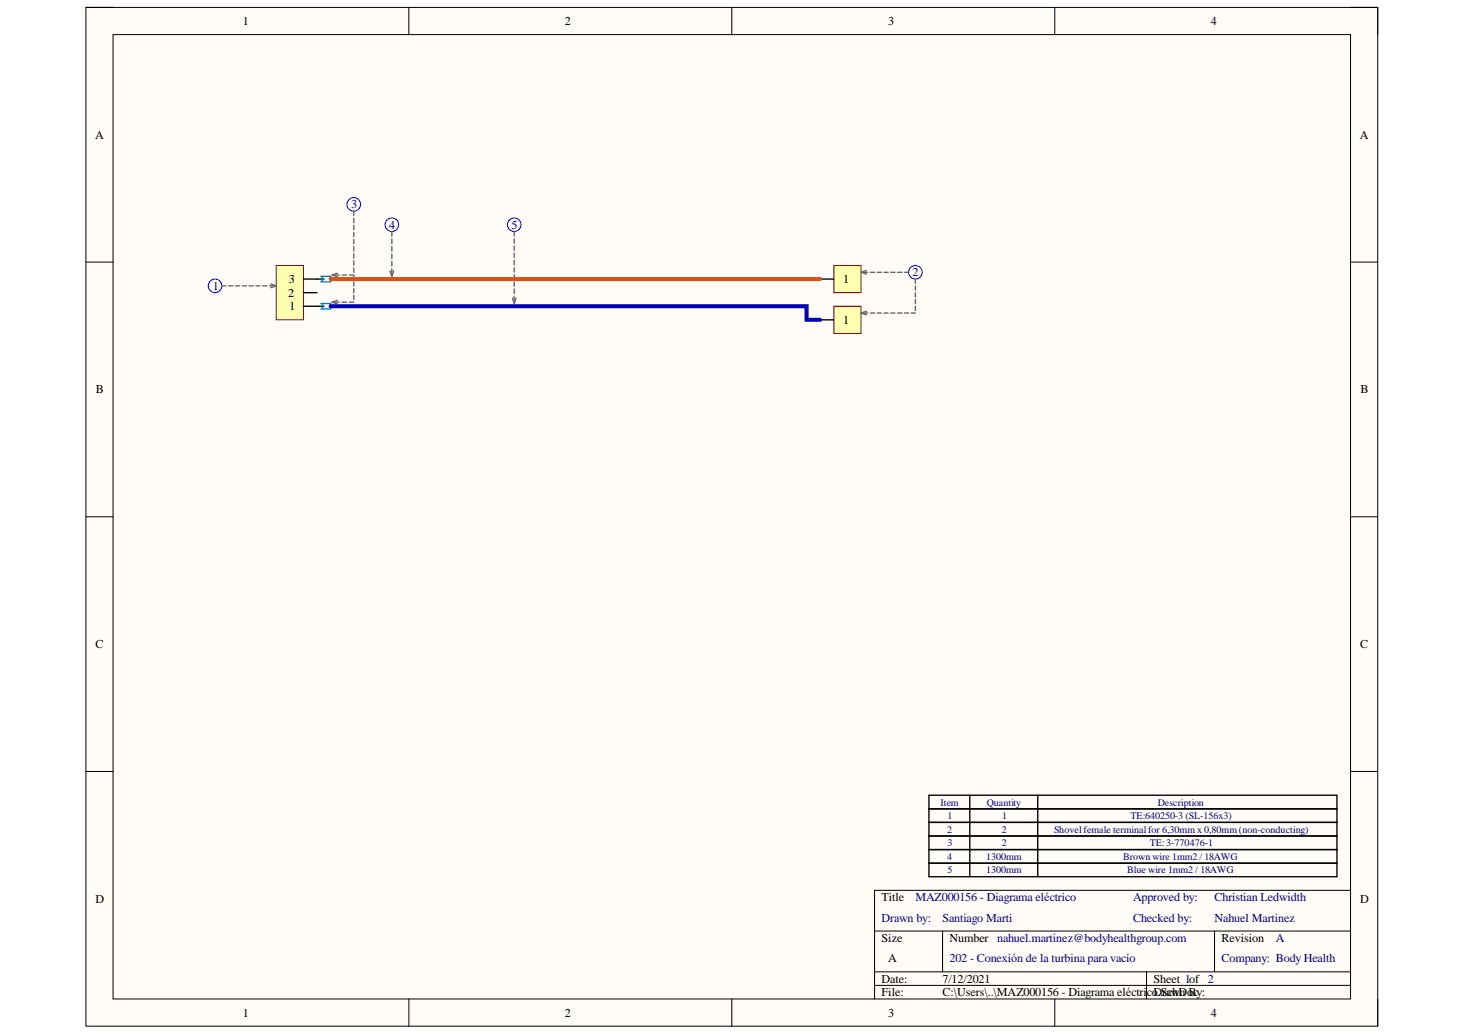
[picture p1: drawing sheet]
<svg xmlns="http://www.w3.org/2000/svg" width="297mm" height="210mm" viewBox="0 0 297 210" stroke-linecap="round" stroke-linejoin="round" font-family="sans-serif">
<path d="M17.4 1.5h261.9v206.6h-261.9z" fill-rule="evenodd" fill="#fffcf8"/>
<path d="M17.4 1.5h261.9v206.6h-261.9z" fill="none" stroke="#000" stroke-width=".2"/>
<path d="M22.9 7h250.9v195.6h-250.9z" fill-rule="evenodd" fill="#fffcf8"/>
<g fill="none" stroke="#000" stroke-width=".2">
<path d="M17.4 1.5h5.5M22.9 7h250.9v195.6h-250.9zM82.9 1.5v5.5M148.4 1.5v5.5M213.9 1.5v5.5M273.8 1.5h5.5v5.5M17.4 53.2h5.5M273.8 53.2h5.5M17.4 104.8h5.5M273.8 104.8h5.5M17.4 156.5h5.5M273.8 156.5h5.5"/>
<path d="M177.3 188.8h96.5M177.3 197.1h96.5M177.3 199.8h96.5M191.1 188.8v8.3M232.5 197.1v5.5M246.3 188.8v8.3M273.8 180.6h-96.5v22M82.9 202.6v5.5M148.4 202.6v5.5M213.9 202.6v5.5M279.3 202.6v5.5"/>
</g>
<path d="M188.4 161.3h82.7v5.5h-82.7zM188.4 164h82.7M188.4 169.5h82.7v8.3h-82.7zM188.4 172.3h82.7M188.4 175.1h82.7M196.6 161.3v5.5M196.6 169.5v8.3M210.4 161.3v5.5M210.4 169.5v8.3" fill="none" stroke="#000" stroke-width=".27"/>
<circle cx="43.6" cy="58" r="1.38" fill="none" stroke="#00f" stroke-width=".2"/>
<path d="M56 53.8h5.5v11.1h-5.5z" fill-rule="evenodd" fill="#ffffb0"/>
<path d="M56 53.8h5.5v11.1h-5.5z" fill="none" stroke="#800000" stroke-width=".2"/>
<path d="M61.5 59.4h2.8M61.5 56.6h4.2M61.5 62.1h4.2" fill="none" stroke="#000" stroke-width=".27"/>
<g fill="none" stroke="#656764" stroke-width=".27">
<path d="M45 58h.8M46.4 58h.8M47.7 58h.9M49.1 58h.9M50.5 58h.9M51.9 58h.8M53.3 58h.8M54.6 58h.9M54.9 57.6l1.1 .4-1.1 .3M67.9 55.8h.9M68.4 55.4l-1.1 .4 1.1 .3M69.3 55.8h1"/>
<path d="M70.8 55.8h.9v.8M71.7 42.8v.9M71.7 44.3v.9M71.7 45.7v.9M71.7 47.1v.9M71.7 48.6v.9M71.7 50v.9M71.7 51.5v.9M71.7 52.9v.9M71.7 54.3v.9M71.7 57.2v.8M71.7 58.5v.9"/>
<path d="M71.7 59.9v.9M79.1 54.9l.3 1.1 .4-1.1M79.4 47v.9M79.4 48.5v.9M79.4 50v.9M79.4 51.5v1M79.4 53v1M79.4 54.5v1M104.3 47v.9M104.3 48.4v.9M104.3 49.9v.9M104.3 51.3v.9"/>
<path d="M104.3 52.8v.9M104.3 54.3v.9M104.3 55.7v.9M104.3 57.2v.9M104.3 58.6v.9M67.9 61.3h.9M68.4 60.9l-1.1 .4 1.1 .3M69.3 61.3h1M70.8 61.3h.9M103.9 60.5l.4 1.1 .3-1.1M104.3 60.1v.9"/>
</g>
<g fill="none" stroke="#00f" stroke-width=".2">
<circle cx="71.7" cy="41.4" r="1.38"/>
<circle cx="79.4" cy="45.6" r="1.38"/>
<circle cx="104.3" cy="45.6" r="1.38"/>
</g>
<path d="M65.1 56h1.9v1.2h-1.9l.6-.6zM65.1 61.6h1.9v1.1h-1.9l.6-.6z" fill="none" stroke="#009cca" stroke-width=".27"/>
<path d="M169.1 53.9h5.5v5.5h-5.5z" fill-rule="evenodd" fill="#ffffb0"/>
<path d="M169.1 53.9h5.5v5.5h-5.5z" fill="none" stroke="#800000" stroke-width=".2"/>
<path d="M166.3 56.6h2.8" fill="none" stroke="#000" stroke-width=".27"/>
<circle cx="185.6" cy="55.2" r="1.38" fill="none" stroke="#00f" stroke-width=".2"/>
<path d="M175.1 55.2h.9M175.7 54.9l-1.1 .3 1.1 .4M176.5 55.2h.8M177.8 55.2h.9M179.2 55.2h.9M180.6 55.2h.9M182 55.2h.8M183.4 55.2h.8" fill="none" stroke="#646464" stroke-width=".27"/>
<path d="M169.1 62.1h5.5v5.5h-5.5z" fill-rule="evenodd" fill="#ffffb0"/>
<path d="M169.1 62.1h5.5v5.5h-5.5z" fill="none" stroke="#800000" stroke-width=".2"/>
<path d="M166.3 64.9h2.8M188.4 166.8h82.7v2.7h-82.7zM196.6 166.8v2.7M210.4 166.8v2.7" fill="none" stroke="#000" stroke-width=".27"/>
<g fill="none" stroke="#646464" stroke-width=".27">
<path d="M185.6 56.6v.9M185.6 58v.8M185.6 59.4v.8M175.1 63.5h.9M175.7 63.1l-1.1 .4 1.1 .4M176.5 63.5h.8M177.8 63.5h.9M179.2 63.5h.9M180.6 63.5h.9M182 63.5h.8M183.4 63.5h.8M184.7 63.5h.9"/>
<path d="M185.6 60.7v.9M185.6 62.1v.9"/>
</g>
<path d="M67 56.6h99.3" fill="none" stroke="#de4f16" stroke-width=".82"/>
<path d="M67 62.1h96.5v2.8h2.8" fill="none" stroke="#0000bf" stroke-width=".82"/>
<g font-size="2.5">
<text x="49.2" y="5.1">1</text>
<text x="114.5" y="5.1">2</text>
<text x="180.1" y="5.1">3</text>
<text x="245.5" y="5.1">4</text>
<text x="19.3" y="28.1">A</text>
<text x="275.7" y="28.1">A</text>
<text x="58.5" y="57.5">3</text>
<text x="171" y="57.5">1</text>
<text x="58.5" y="60.2">2</text>
<text x="58.7" y="63">1</text>
<text x="171" y="65.7">1</text>
<text x="19.5" y="79.8">B</text>
<text x="275.9" y="79.8">B</text>
<text x="19.4" y="131.5">C</text>
<text x="275.8" y="131.5">C</text>
<text x="19.4" y="183.1">D</text>
<text x="178.7" y="182.8">Title</text>
<text x="275.8" y="183.1">D</text>
<text x="178.7" y="191">Size</text>
<text x="192.5" y="191">Number nahuel.martinez@bodyhealthgroup.com</text>
<text x="247.7" y="191">Revision</text>
<text x="180.1" y="195.2">A</text>
<text x="178.7" y="199.3">Date:</text>
<text x="178.7" y="202.1">File:</text>
<text x="191.1" y="199.3">7/12/2021</text>
<text x="191.1" y="202.1">C:\Users\..\MAZ000156 - Diagrama eléctricoDrawn By:</text>
<text x="233.9" y="199.3">Sheet 1of 2</text>
<text x="234.8" y="202.1">.SchDoc</text>
<text x="49.2" y="206.2">1</text>
<text x="114.5" y="206.2">2</text>
<text x="180.1" y="206.2">3</text>
<text x="245.5" y="206.2">4</text>
</g>
<g font-size="2.5" fill="#000080">
<text x="71.2" y="42.3">3</text>
<text x="78.9" y="46.4">4</text>
<text x="103.7" y="46.4">5</text>
<text x="43.1" y="58.8">1</text>
<text x="185" y="56">2</text>
<text x="185.6" y="182.8">MAZ000156 - Diagrama eléctrico</text>
<text x="229.8" y="182.8">Approved by:</text>
<text x="246.2" y="182.8">Christian Ledwidth</text>
<text x="178.7" y="187">Drawn by:</text>
<text x="191.1" y="187">Santiago Marti</text>
<text x="229.8" y="187">Checked by:</text>
<text x="246.2" y="187">Nahuel Martinez</text>
<text x="258.7" y="191">A</text>
<text x="192.5" y="195.2">202 - Conexión de la turbina para vacío</text>
<text x="247.7" y="195.2">Company: Body Health</text>
</g>
<g font-size="2" fill="#000080">
<text x="190.7" y="163.4">Item</text>
<text x="192.1" y="166.1">1</text>
<text x="200.1" y="163.4">Quantity</text>
<text x="203.2" y="166.1">1</text>
<text x="229.2" y="166.1">TE:640250-3 (SL-156x3)</text>
<text x="234.7" y="163.4">Description</text>
<text x="192" y="168.9">2</text>
<text x="192.1" y="171.6">3</text>
<text x="203.1" y="171.6">2</text>
<text x="203.1" y="168.9">2</text>
<text x="213.8" y="168.9">Shovel female terminal for 6,30mm x 0,80mm (non-conducting)</text>
<text x="233.1" y="171.6">TE:3-770476-1</text>
<text x="192" y="174.4">4</text>
<text x="192.1" y="177.1">5</text>
<text x="200" y="174.4">1300mm</text>
<text x="200" y="177.1">1300mm</text>
<text x="227.7" y="174.4">Brown wire 1mm2 / 18AWG</text>
<text x="228.6" y="177.1">Blue wire 1mm2 / 18AWG</text>
</g>
</svg>
